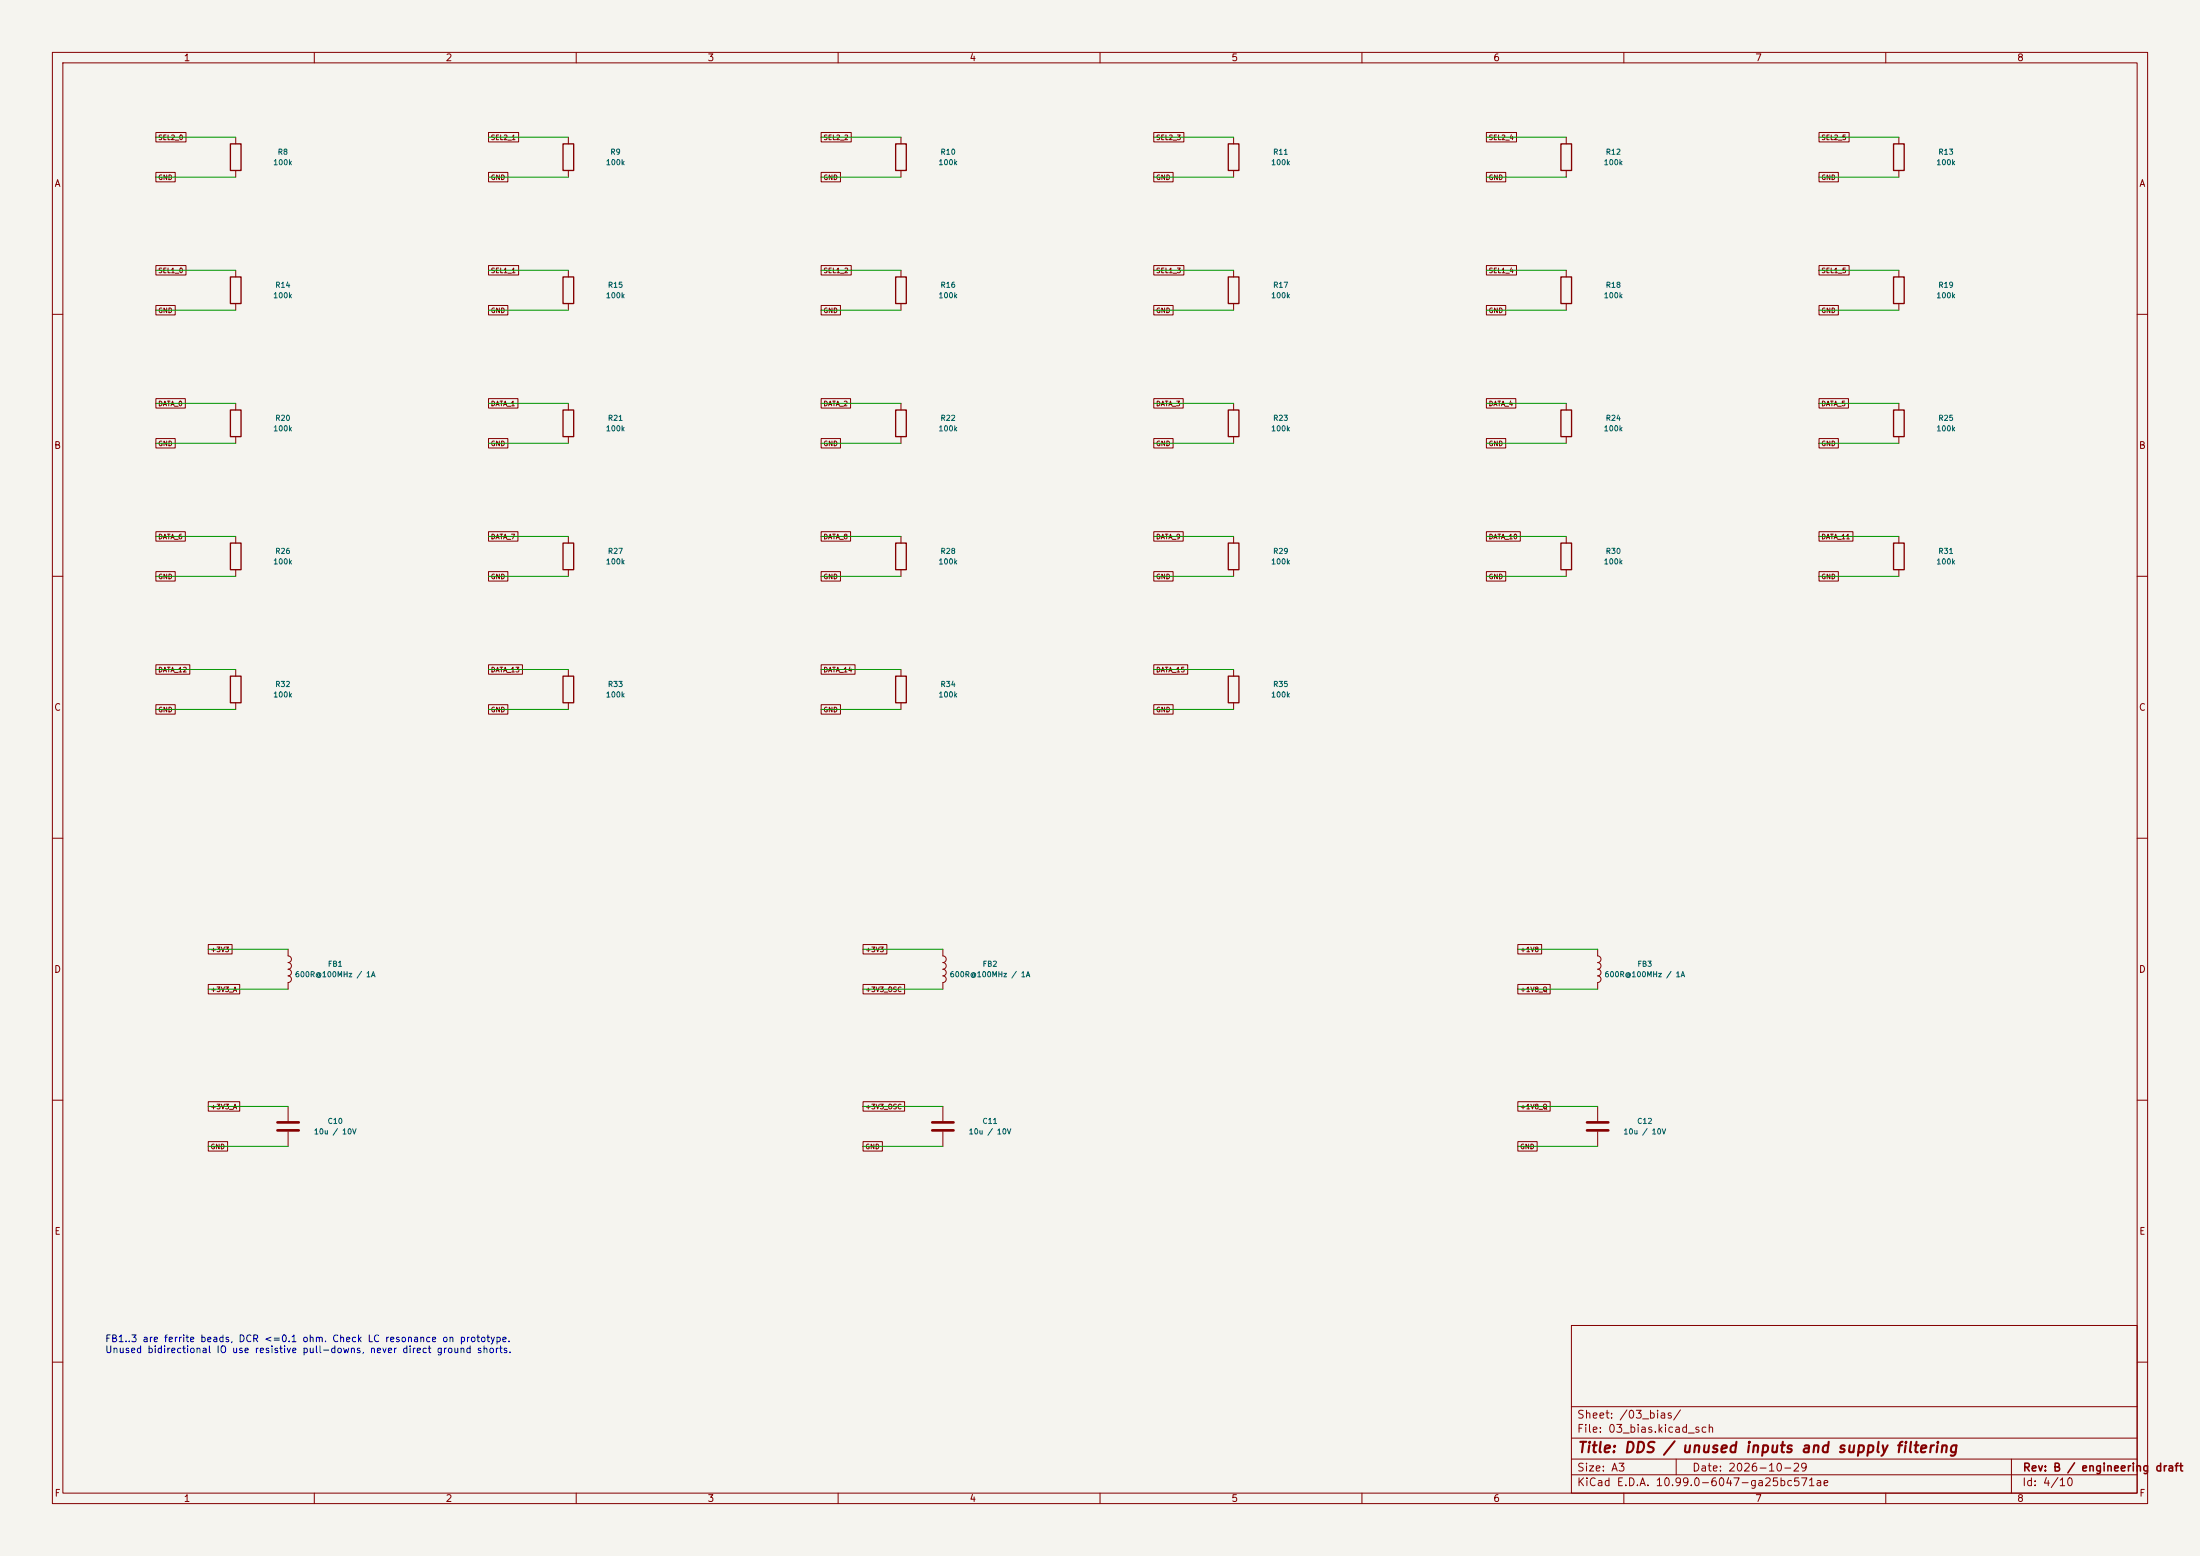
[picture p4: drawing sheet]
(kicad_sch (version 20250114) (generator "eeschema") (paper "A3") (title_block (title "DDS / unused inputs and supply filtering") (date "2026-10-29") (rev "B / engineering draft"))(lib_symbols (symbol "Local:C"
  (pin_numbers (hide yes))
  (pin_names
   (offset 0.254))
  (exclude_from_sim no)
  (in_bom yes)
  (on_board yes)
  (in_pos_files yes)
  (duplicate_pin_numbers_are_jumpers no)
  (property "Reference" "C" (at 0.635 2.54 0) (show_name no) (do_not_autoplace no) (effects (font (size 1.27 1.27)) (justify left)))
  (property "Value" "C" (at 0.635 -2.54 0) (show_name no) (do_not_autoplace no) (effects (font (size 1.27 1.27)) (justify left)))
  (property "Footprint" "" (at 0.9652 -3.81 0) (show_name no) (do_not_autoplace no) (hide yes) (effects (font (size 1.27 1.27))))
  (property "Datasheet" "" (at 0 0 0) (show_name no) (do_not_autoplace no) (hide yes) (effects (font (size 1.27 1.27))))
  (property "Description" "Unpolarized capacitor" (at 0 0 0) (show_name no) (do_not_autoplace no) (hide yes) (effects (font (size 1.27 1.27))))
  (symbol "C_0_1"
   (polyline (pts (xy -2.032 0.762) (xy 2.032 0.762)) (stroke (width 0.508) (type default)) (fill (type none)))
   (polyline (pts (xy -2.032 -0.762) (xy 2.032 -0.762)) (stroke (width 0.508) (type default)) (fill (type none))))
  (symbol "C_1_1"
   (pin passive line (at 0 3.81 270) (length 2.794) (name "" (effects (font (size 1.27 1.27)))) (number "1" (effects (font (size 1.27 1.27)))))
   (pin passive line (at 0 -3.81 90) (length 2.794) (name "" (effects (font (size 1.27 1.27)))) (number "2" (effects (font (size 1.27 1.27))))))
  (embedded_fonts no))(symbol "Local:L"
  (pin_numbers (hide yes))
  (pin_names
   (offset 1.016) (hide yes))
  (exclude_from_sim no)
  (in_bom yes)
  (on_board yes)
  (in_pos_files yes)
  (duplicate_pin_numbers_are_jumpers no)
  (property "Reference" "L" (at -1.27 0 90) (show_name no) (do_not_autoplace no) (effects (font (size 1.27 1.27))))
  (property "Value" "L" (at 1.905 0 90) (show_name no) (do_not_autoplace no) (effects (font (size 1.27 1.27))))
  (property "Footprint" "" (at 0 0 0) (show_name no) (do_not_autoplace no) (hide yes) (effects (font (size 1.27 1.27))))
  (property "Datasheet" "" (at 0 0 0) (show_name no) (do_not_autoplace no) (hide yes) (effects (font (size 1.27 1.27))))
  (property "Description" "Inductor" (at 0 0 0) (show_name no) (do_not_autoplace no) (hide yes) (effects (font (size 1.27 1.27))))
  (symbol "L_0_1"
   (arc (start 0 2.54) (mid 0.6323 1.905) (end 0 1.27) (stroke (width 0) (type default)) (fill (type none)))
   (arc (start 0 1.27) (mid 0.6323 0.635) (end 0 0) (stroke (width 0) (type default)) (fill (type none)))
   (arc (start 0 0) (mid 0.6323 -0.635) (end 0 -1.27) (stroke (width 0) (type default)) (fill (type none)))
   (arc (start 0 -1.27) (mid 0.6323 -1.905) (end 0 -2.54) (stroke (width 0) (type default)) (fill (type none))))
  (symbol "L_1_1"
   (pin passive line (at 0 3.81 270) (length 1.27) (name "1" (effects (font (size 1.27 1.27)))) (number "1" (effects (font (size 1.27 1.27)))))
   (pin passive line (at 0 -3.81 90) (length 1.27) (name "2" (effects (font (size 1.27 1.27)))) (number "2" (effects (font (size 1.27 1.27))))))
  (embedded_fonts no))(symbol "Local:R"
  (pin_numbers (hide yes))
  (pin_names
   (offset 0))
  (exclude_from_sim no)
  (in_bom yes)
  (on_board yes)
  (in_pos_files yes)
  (duplicate_pin_numbers_are_jumpers no)
  (property "Reference" "R" (at 2.032 0 90) (show_name no) (do_not_autoplace no) (effects (font (size 1.27 1.27))))
  (property "Value" "R" (at 0 0 90) (show_name no) (do_not_autoplace no) (effects (font (size 1.27 1.27))))
  (property "Footprint" "" (at -1.778 0 90) (show_name no) (do_not_autoplace no) (hide yes) (effects (font (size 1.27 1.27))))
  (property "Datasheet" "" (at 0 0 0) (show_name no) (do_not_autoplace no) (hide yes) (effects (font (size 1.27 1.27))))
  (property "Description" "Resistor" (at 0 0 0) (show_name no) (do_not_autoplace no) (hide yes) (effects (font (size 1.27 1.27))))
  (symbol "R_0_1"
   (rectangle (start -1.016 -2.54) (end 1.016 2.54) (stroke (width 0.254) (type default)) (fill (type none))))
  (symbol "R_1_1"
   (pin passive line (at 0 3.81 270) (length 1.27) (name "" (effects (font (size 1.27 1.27)))) (number "1" (effects (font (size 1.27 1.27)))))
   (pin passive line (at 0 -3.81 90) (length 1.27) (name "" (effects (font (size 1.27 1.27)))) (number "2" (effects (font (size 1.27 1.27))))))
  (embedded_fonts no)))(symbol (lib_id "Local:R") (at 45.0 30.0 0) (unit 1) (in_bom yes) (on_board yes) (dnp no)(property "Reference" "R8" (at 54.0 29.0 0) (effects (font (size 1 1))))(property "Value" "100k" (at 54.0 31.0 0) (effects (font (size 1 1))))(pin "1")(pin "2"))(wire (pts (xy 45.0000 26.1900) (xy 29.7600 26.1900)) (stroke (width 0) (type default)))(global_label "SEL2_0" (shape passive) (at 29.7600 26.1900 0) (effects (font (size 0.9 0.9)) (justify left))(property "Intersheetrefs" "${INTERSHEET_REFS}" (at 29.76 26.19 0) (effects (font (size 1 1)) (hide yes))))(wire (pts (xy 45.0000 33.8100) (xy 29.7600 33.8100)) (stroke (width 0) (type default)))(global_label "GND" (shape passive) (at 29.7600 33.8100 0) (effects (font (size 0.9 0.9)) (justify left))(property "Intersheetrefs" "${INTERSHEET_REFS}" (at 29.76 33.81 0) (effects (font (size 1 1)) (hide yes))))(symbol (lib_id "Local:R") (at 108.5 30.0 0) (unit 1) (in_bom yes) (on_board yes) (dnp no)(property "Reference" "R9" (at 117.5 29.0 0) (effects (font (size 1 1))))(property "Value" "100k" (at 117.5 31.0 0) (effects (font (size 1 1))))(pin "1")(pin "2"))(wire (pts (xy 108.5000 26.1900) (xy 93.2600 26.1900)) (stroke (width 0) (type default)))(global_label "SEL2_1" (shape passive) (at 93.2600 26.1900 0) (effects (font (size 0.9 0.9)) (justify left))(property "Intersheetrefs" "${INTERSHEET_REFS}" (at 93.26 26.19 0) (effects (font (size 1 1)) (hide yes))))(wire (pts (xy 108.5000 33.8100) (xy 93.2600 33.8100)) (stroke (width 0) (type default)))(global_label "GND" (shape passive) (at 93.2600 33.8100 0) (effects (font (size 0.9 0.9)) (justify left))(property "Intersheetrefs" "${INTERSHEET_REFS}" (at 93.26 33.81 0) (effects (font (size 1 1)) (hide yes))))(symbol (lib_id "Local:R") (at 172.0 30.0 0) (unit 1) (in_bom yes) (on_board yes) (dnp no)(property "Reference" "R10" (at 181.0 29.0 0) (effects (font (size 1 1))))(property "Value" "100k" (at 181.0 31.0 0) (effects (font (size 1 1))))(pin "1")(pin "2"))(wire (pts (xy 172.0000 26.1900) (xy 156.7600 26.1900)) (stroke (width 0) (type default)))(global_label "SEL2_2" (shape passive) (at 156.7600 26.1900 0) (effects (font (size 0.9 0.9)) (justify left))(property "Intersheetrefs" "${INTERSHEET_REFS}" (at 156.76 26.19 0) (effects (font (size 1 1)) (hide yes))))(wire (pts (xy 172.0000 33.8100) (xy 156.7600 33.8100)) (stroke (width 0) (type default)))(global_label "GND" (shape passive) (at 156.7600 33.8100 0) (effects (font (size 0.9 0.9)) (justify left))(property "Intersheetrefs" "${INTERSHEET_REFS}" (at 156.76 33.81 0) (effects (font (size 1 1)) (hide yes))))(symbol (lib_id "Local:R") (at 235.5 30.0 0) (unit 1) (in_bom yes) (on_board yes) (dnp no)(property "Reference" "R11" (at 244.5 29.0 0) (effects (font (size 1 1))))(property "Value" "100k" (at 244.5 31.0 0) (effects (font (size 1 1))))(pin "1")(pin "2"))(wire (pts (xy 235.5000 26.1900) (xy 220.2600 26.1900)) (stroke (width 0) (type default)))(global_label "SEL2_3" (shape passive) (at 220.2600 26.1900 0) (effects (font (size 0.9 0.9)) (justify left))(property "Intersheetrefs" "${INTERSHEET_REFS}" (at 220.26 26.19 0) (effects (font (size 1 1)) (hide yes))))(wire (pts (xy 235.5000 33.8100) (xy 220.2600 33.8100)) (stroke (width 0) (type default)))(global_label "GND" (shape passive) (at 220.2600 33.8100 0) (effects (font (size 0.9 0.9)) (justify left))(property "Intersheetrefs" "${INTERSHEET_REFS}" (at 220.26 33.81 0) (effects (font (size 1 1)) (hide yes))))(symbol (lib_id "Local:R") (at 299.0 30.0 0) (unit 1) (in_bom yes) (on_board yes) (dnp no)(property "Reference" "R12" (at 308.0 29.0 0) (effects (font (size 1 1))))(property "Value" "100k" (at 308.0 31.0 0) (effects (font (size 1 1))))(pin "1")(pin "2"))(wire (pts (xy 299.0000 26.1900) (xy 283.7600 26.1900)) (stroke (width 0) (type default)))(global_label "SEL2_4" (shape passive) (at 283.7600 26.1900 0) (effects (font (size 0.9 0.9)) (justify left))(property "Intersheetrefs" "${INTERSHEET_REFS}" (at 283.76 26.19 0) (effects (font (size 1 1)) (hide yes))))(wire (pts (xy 299.0000 33.8100) (xy 283.7600 33.8100)) (stroke (width 0) (type default)))(global_label "GND" (shape passive) (at 283.7600 33.8100 0) (effects (font (size 0.9 0.9)) (justify left))(property "Intersheetrefs" "${INTERSHEET_REFS}" (at 283.76 33.81 0) (effects (font (size 1 1)) (hide yes))))(symbol (lib_id "Local:R") (at 362.5 30.0 0) (unit 1) (in_bom yes) (on_board yes) (dnp no)(property "Reference" "R13" (at 371.5 29.0 0) (effects (font (size 1 1))))(property "Value" "100k" (at 371.5 31.0 0) (effects (font (size 1 1))))(pin "1")(pin "2"))(wire (pts (xy 362.5000 26.1900) (xy 347.2600 26.1900)) (stroke (width 0) (type default)))(global_label "SEL2_5" (shape passive) (at 347.2600 26.1900 0) (effects (font (size 0.9 0.9)) (justify left))(property "Intersheetrefs" "${INTERSHEET_REFS}" (at 347.26 26.19 0) (effects (font (size 1 1)) (hide yes))))(wire (pts (xy 362.5000 33.8100) (xy 347.2600 33.8100)) (stroke (width 0) (type default)))(global_label "GND" (shape passive) (at 347.2600 33.8100 0) (effects (font (size 0.9 0.9)) (justify left))(property "Intersheetrefs" "${INTERSHEET_REFS}" (at 347.26 33.81 0) (effects (font (size 1 1)) (hide yes))))(symbol (lib_id "Local:R") (at 45.0 55.4 0) (unit 1) (in_bom yes) (on_board yes) (dnp no)(property "Reference" "R14" (at 54.0 54.4 0) (effects (font (size 1 1))))(property "Value" "100k" (at 54.0 56.4 0) (effects (font (size 1 1))))(pin "1")(pin "2"))(wire (pts (xy 45.0000 51.5900) (xy 29.7600 51.5900)) (stroke (width 0) (type default)))(global_label "SEL1_0" (shape passive) (at 29.7600 51.5900 0) (effects (font (size 0.9 0.9)) (justify left))(property "Intersheetrefs" "${INTERSHEET_REFS}" (at 29.76 51.59 0) (effects (font (size 1 1)) (hide yes))))(wire (pts (xy 45.0000 59.2100) (xy 29.7600 59.2100)) (stroke (width 0) (type default)))(global_label "GND" (shape passive) (at 29.7600 59.2100 0) (effects (font (size 0.9 0.9)) (justify left))(property "Intersheetrefs" "${INTERSHEET_REFS}" (at 29.76 59.21 0) (effects (font (size 1 1)) (hide yes))))(symbol (lib_id "Local:R") (at 108.5 55.4 0) (unit 1) (in_bom yes) (on_board yes) (dnp no)(property "Reference" "R15" (at 117.5 54.4 0) (effects (font (size 1 1))))(property "Value" "100k" (at 117.5 56.4 0) (effects (font (size 1 1))))(pin "1")(pin "2"))(wire (pts (xy 108.5000 51.5900) (xy 93.2600 51.5900)) (stroke (width 0) (type default)))(global_label "SEL1_1" (shape passive) (at 93.2600 51.5900 0) (effects (font (size 0.9 0.9)) (justify left))(property "Intersheetrefs" "${INTERSHEET_REFS}" (at 93.26 51.59 0) (effects (font (size 1 1)) (hide yes))))(wire (pts (xy 108.5000 59.2100) (xy 93.2600 59.2100)) (stroke (width 0) (type default)))(global_label "GND" (shape passive) (at 93.2600 59.2100 0) (effects (font (size 0.9 0.9)) (justify left))(property "Intersheetrefs" "${INTERSHEET_REFS}" (at 93.26 59.21 0) (effects (font (size 1 1)) (hide yes))))(symbol (lib_id "Local:R") (at 172.0 55.4 0) (unit 1) (in_bom yes) (on_board yes) (dnp no)(property "Reference" "R16" (at 181.0 54.4 0) (effects (font (size 1 1))))(property "Value" "100k" (at 181.0 56.4 0) (effects (font (size 1 1))))(pin "1")(pin "2"))(wire (pts (xy 172.0000 51.5900) (xy 156.7600 51.5900)) (stroke (width 0) (type default)))(global_label "SEL1_2" (shape passive) (at 156.7600 51.5900 0) (effects (font (size 0.9 0.9)) (justify left))(property "Intersheetrefs" "${INTERSHEET_REFS}" (at 156.76 51.59 0) (effects (font (size 1 1)) (hide yes))))(wire (pts (xy 172.0000 59.2100) (xy 156.7600 59.2100)) (stroke (width 0) (type default)))(global_label "GND" (shape passive) (at 156.7600 59.2100 0) (effects (font (size 0.9 0.9)) (justify left))(property "Intersheetrefs" "${INTERSHEET_REFS}" (at 156.76 59.21 0) (effects (font (size 1 1)) (hide yes))))(symbol (lib_id "Local:R") (at 235.5 55.4 0) (unit 1) (in_bom yes) (on_board yes) (dnp no)(property "Reference" "R17" (at 244.5 54.4 0) (effects (font (size 1 1))))(property "Value" "100k" (at 244.5 56.4 0) (effects (font (size 1 1))))(pin "1")(pin "2"))(wire (pts (xy 235.5000 51.5900) (xy 220.2600 51.5900)) (stroke (width 0) (type default)))(global_label "SEL1_3" (shape passive) (at 220.2600 51.5900 0) (effects (font (size 0.9 0.9)) (justify left))(property "Intersheetrefs" "${INTERSHEET_REFS}" (at 220.26 51.59 0) (effects (font (size 1 1)) (hide yes))))(wire (pts (xy 235.5000 59.2100) (xy 220.2600 59.2100)) (stroke (width 0) (type default)))(global_label "GND" (shape passive) (at 220.2600 59.2100 0) (effects (font (size 0.9 0.9)) (justify left))(property "Intersheetrefs" "${INTERSHEET_REFS}" (at 220.26 59.21 0) (effects (font (size 1 1)) (hide yes))))(symbol (lib_id "Local:R") (at 299.0 55.4 0) (unit 1) (in_bom yes) (on_board yes) (dnp no)(property "Reference" "R18" (at 308.0 54.4 0) (effects (font (size 1 1))))(property "Value" "100k" (at 308.0 56.4 0) (effects (font (size 1 1))))(pin "1")(pin "2"))(wire (pts (xy 299.0000 51.5900) (xy 283.7600 51.5900)) (stroke (width 0) (type default)))(global_label "SEL1_4" (shape passive) (at 283.7600 51.5900 0) (effects (font (size 0.9 0.9)) (justify left))(property "Intersheetrefs" "${INTERSHEET_REFS}" (at 283.76 51.59 0) (effects (font (size 1 1)) (hide yes))))(wire (pts (xy 299.0000 59.2100) (xy 283.7600 59.2100)) (stroke (width 0) (type default)))(global_label "GND" (shape passive) (at 283.7600 59.2100 0) (effects (font (size 0.9 0.9)) (justify left))(property "Intersheetrefs" "${INTERSHEET_REFS}" (at 283.76 59.21 0) (effects (font (size 1 1)) (hide yes))))(symbol (lib_id "Local:R") (at 362.5 55.4 0) (unit 1) (in_bom yes) (on_board yes) (dnp no)(property "Reference" "R19" (at 371.5 54.4 0) (effects (font (size 1 1))))(property "Value" "100k" (at 371.5 56.4 0) (effects (font (size 1 1))))(pin "1")(pin "2"))(wire (pts (xy 362.5000 51.5900) (xy 347.2600 51.5900)) (stroke (width 0) (type default)))(global_label "SEL1_5" (shape passive) (at 347.2600 51.5900 0) (effects (font (size 0.9 0.9)) (justify left))(property "Intersheetrefs" "${INTERSHEET_REFS}" (at 347.26 51.59 0) (effects (font (size 1 1)) (hide yes))))(wire (pts (xy 362.5000 59.2100) (xy 347.2600 59.2100)) (stroke (width 0) (type default)))(global_label "GND" (shape passive) (at 347.2600 59.2100 0) (effects (font (size 0.9 0.9)) (justify left))(property "Intersheetrefs" "${INTERSHEET_REFS}" (at 347.26 59.21 0) (effects (font (size 1 1)) (hide yes))))(symbol (lib_id "Local:R") (at 45.0 80.8 0) (unit 1) (in_bom yes) (on_board yes) (dnp no)(property "Reference" "R20" (at 54.0 79.8 0) (effects (font (size 1 1))))(property "Value" "100k" (at 54.0 81.8 0) (effects (font (size 1 1))))(pin "1")(pin "2"))(wire (pts (xy 45.0000 76.9900) (xy 29.7600 76.9900)) (stroke (width 0) (type default)))(global_label "DATA_0" (shape passive) (at 29.7600 76.9900 0) (effects (font (size 0.9 0.9)) (justify left))(property "Intersheetrefs" "${INTERSHEET_REFS}" (at 29.76 76.99 0) (effects (font (size 1 1)) (hide yes))))(wire (pts (xy 45.0000 84.6100) (xy 29.7600 84.6100)) (stroke (width 0) (type default)))(global_label "GND" (shape passive) (at 29.7600 84.6100 0) (effects (font (size 0.9 0.9)) (justify left))(property "Intersheetrefs" "${INTERSHEET_REFS}" (at 29.76 84.61 0) (effects (font (size 1 1)) (hide yes))))(symbol (lib_id "Local:R") (at 108.5 80.8 0) (unit 1) (in_bom yes) (on_board yes) (dnp no)(property "Reference" "R21" (at 117.5 79.8 0) (effects (font (size 1 1))))(property "Value" "100k" (at 117.5 81.8 0) (effects (font (size 1 1))))(pin "1")(pin "2"))(wire (pts (xy 108.5000 76.9900) (xy 93.2600 76.9900)) (stroke (width 0) (type default)))(global_label "DATA_1" (shape passive) (at 93.2600 76.9900 0) (effects (font (size 0.9 0.9)) (justify left))(property "Intersheetrefs" "${INTERSHEET_REFS}" (at 93.26 76.99 0) (effects (font (size 1 1)) (hide yes))))(wire (pts (xy 108.5000 84.6100) (xy 93.2600 84.6100)) (stroke (width 0) (type default)))(global_label "GND" (shape passive) (at 93.2600 84.6100 0) (effects (font (size 0.9 0.9)) (justify left))(property "Intersheetrefs" "${INTERSHEET_REFS}" (at 93.26 84.61 0) (effects (font (size 1 1)) (hide yes))))(symbol (lib_id "Local:R") (at 172.0 80.8 0) (unit 1) (in_bom yes) (on_board yes) (dnp no)(property "Reference" "R22" (at 181.0 79.8 0) (effects (font (size 1 1))))(property "Value" "100k" (at 181.0 81.8 0) (effects (font (size 1 1))))(pin "1")(pin "2"))(wire (pts (xy 172.0000 76.9900) (xy 156.7600 76.9900)) (stroke (width 0) (type default)))(global_label "DATA_2" (shape passive) (at 156.7600 76.9900 0) (effects (font (size 0.9 0.9)) (justify left))(property "Intersheetrefs" "${INTERSHEET_REFS}" (at 156.76 76.99 0) (effects (font (size 1 1)) (hide yes))))(wire (pts (xy 172.0000 84.6100) (xy 156.7600 84.6100)) (stroke (width 0) (type default)))(global_label "GND" (shape passive) (at 156.7600 84.6100 0) (effects (font (size 0.9 0.9)) (justify left))(property "Intersheetrefs" "${INTERSHEET_REFS}" (at 156.76 84.61 0) (effects (font (size 1 1)) (hide yes))))(symbol (lib_id "Local:R") (at 235.5 80.8 0) (unit 1) (in_bom yes) (on_board yes) (dnp no)(property "Reference" "R23" (at 244.5 79.8 0) (effects (font (size 1 1))))(property "Value" "100k" (at 244.5 81.8 0) (effects (font (size 1 1))))(pin "1")(pin "2"))(wire (pts (xy 235.5000 76.9900) (xy 220.2600 76.9900)) (stroke (width 0) (type default)))(global_label "DATA_3" (shape passive) (at 220.2600 76.9900 0) (effects (font (size 0.9 0.9)) (justify left))(property "Intersheetrefs" "${INTERSHEET_REFS}" (at 220.26 76.99 0) (effects (font (size 1 1)) (hide yes))))(wire (pts (xy 235.5000 84.6100) (xy 220.2600 84.6100)) (stroke (width 0) (type default)))(global_label "GND" (shape passive) (at 220.2600 84.6100 0) (effects (font (size 0.9 0.9)) (justify left))(property "Intersheetrefs" "${INTERSHEET_REFS}" (at 220.26 84.61 0) (effects (font (size 1 1)) (hide yes))))(symbol (lib_id "Local:R") (at 299.0 80.8 0) (unit 1) (in_bom yes) (on_board yes) (dnp no)(property "Reference" "R24" (at 308.0 79.8 0) (effects (font (size 1 1))))(property "Value" "100k" (at 308.0 81.8 0) (effects (font (size 1 1))))(pin "1")(pin "2"))(wire (pts (xy 299.0000 76.9900) (xy 283.7600 76.9900)) (stroke (width 0) (type default)))(global_label "DATA_4" (shape passive) (at 283.7600 76.9900 0) (effects (font (size 0.9 0.9)) (justify left))(property "Intersheetrefs" "${INTERSHEET_REFS}" (at 283.76 76.99 0) (effects (font (size 1 1)) (hide yes))))(wire (pts (xy 299.0000 84.6100) (xy 283.7600 84.6100)) (stroke (width 0) (type default)))(global_label "GND" (shape passive) (at 283.7600 84.6100 0) (effects (font (size 0.9 0.9)) (justify left))(property "Intersheetrefs" "${INTERSHEET_REFS}" (at 283.76 84.61 0) (effects (font (size 1 1)) (hide yes))))(symbol (lib_id "Local:R") (at 362.5 80.8 0) (unit 1) (in_bom yes) (on_board yes) (dnp no)(property "Reference" "R25" (at 371.5 79.8 0) (effects (font (size 1 1))))(property "Value" "100k" (at 371.5 81.8 0) (effects (font (size 1 1))))(pin "1")(pin "2"))(wire (pts (xy 362.5000 76.9900) (xy 347.2600 76.9900)) (stroke (width 0) (type default)))(global_label "DATA_5" (shape passive) (at 347.2600 76.9900 0) (effects (font (size 0.9 0.9)) (justify left))(property "Intersheetrefs" "${INTERSHEET_REFS}" (at 347.26 76.99 0) (effects (font (size 1 1)) (hide yes))))(wire (pts (xy 362.5000 84.6100) (xy 347.2600 84.6100)) (stroke (width 0) (type default)))(global_label "GND" (shape passive) (at 347.2600 84.6100 0) (effects (font (size 0.9 0.9)) (justify left))(property "Intersheetrefs" "${INTERSHEET_REFS}" (at 347.26 84.61 0) (effects (font (size 1 1)) (hide yes))))(symbol (lib_id "Local:R") (at 45.0 106.19999999999999 0) (unit 1) (in_bom yes) (on_board yes) (dnp no)(property "Reference" "R26" (at 54.0 105.19999999999999 0) (effects (font (size 1 1))))(property "Value" "100k" (at 54.0 107.19999999999999 0) (effects (font (size 1 1))))(pin "1")(pin "2"))(wire (pts (xy 45.0000 102.3900) (xy 29.7600 102.3900)) (stroke (width 0) (type default)))(global_label "DATA_6" (shape passive) (at 29.7600 102.3900 0) (effects (font (size 0.9 0.9)) (justify left))(property "Intersheetrefs" "${INTERSHEET_REFS}" (at 29.76 102.39 0) (effects (font (size 1 1)) (hide yes))))(wire (pts (xy 45.0000 110.0100) (xy 29.7600 110.0100)) (stroke (width 0) (type default)))(global_label "GND" (shape passive) (at 29.7600 110.0100 0) (effects (font (size 0.9 0.9)) (justify left))(property "Intersheetrefs" "${INTERSHEET_REFS}" (at 29.76 110.01 0) (effects (font (size 1 1)) (hide yes))))(symbol (lib_id "Local:R") (at 108.5 106.19999999999999 0) (unit 1) (in_bom yes) (on_board yes) (dnp no)(property "Reference" "R27" (at 117.5 105.19999999999999 0) (effects (font (size 1 1))))(property "Value" "100k" (at 117.5 107.19999999999999 0) (effects (font (size 1 1))))(pin "1")(pin "2"))(wire (pts (xy 108.5000 102.3900) (xy 93.2600 102.3900)) (stroke (width 0) (type default)))(global_label "DATA_7" (shape passive) (at 93.2600 102.3900 0) (effects (font (size 0.9 0.9)) (justify left))(property "Intersheetrefs" "${INTERSHEET_REFS}" (at 93.26 102.39 0) (effects (font (size 1 1)) (hide yes))))(wire (pts (xy 108.5000 110.0100) (xy 93.2600 110.0100)) (stroke (width 0) (type default)))(global_label "GND" (shape passive) (at 93.2600 110.0100 0) (effects (font (size 0.9 0.9)) (justify left))(property "Intersheetrefs" "${INTERSHEET_REFS}" (at 93.26 110.01 0) (effects (font (size 1 1)) (hide yes))))(symbol (lib_id "Local:R") (at 172.0 106.19999999999999 0) (unit 1) (in_bom yes) (on_board yes) (dnp no)(property "Reference" "R28" (at 181.0 105.19999999999999 0) (effects (font (size 1 1))))(property "Value" "100k" (at 181.0 107.19999999999999 0) (effects (font (size 1 1))))(pin "1")(pin "2"))(wire (pts (xy 172.0000 102.3900) (xy 156.7600 102.3900)) (stroke (width 0) (type default)))(global_label "DATA_8" (shape passive) (at 156.7600 102.3900 0) (effects (font (size 0.9 0.9)) (justify left))(property "Intersheetrefs" "${INTERSHEET_REFS}" (at 156.76 102.39 0) (effects (font (size 1 1)) (hide yes))))(wire (pts (xy 172.0000 110.0100) (xy 156.7600 110.0100)) (stroke (width 0) (type default)))(global_label "GND" (shape passive) (at 156.7600 110.0100 0) (effects (font (size 0.9 0.9)) (justify left))(property "Intersheetrefs" "${INTERSHEET_REFS}" (at 156.76 110.01 0) (effects (font (size 1 1)) (hide yes))))(symbol (lib_id "Local:R") (at 235.5 106.19999999999999 0) (unit 1) (in_bom yes) (on_board yes) (dnp no)(property "Reference" "R29" (at 244.5 105.19999999999999 0) (effects (font (size 1 1))))(property "Value" "100k" (at 244.5 107.19999999999999 0) (effects (font (size 1 1))))(pin "1")(pin "2"))(wire (pts (xy 235.5000 102.3900) (xy 220.2600 102.3900)) (stroke (width 0) (type default)))(global_label "DATA_9" (shape passive) (at 220.2600 102.3900 0) (effects (font (size 0.9 0.9)) (justify left))(property "Intersheetrefs" "${INTERSHEET_REFS}" (at 220.26 102.39 0) (effects (font (size 1 1)) (hide yes))))(wire (pts (xy 235.5000 110.0100) (xy 220.2600 110.0100)) (stroke (width 0) (type default)))(global_label "GND" (shape passive) (at 220.2600 110.0100 0) (effects (font (size 0.9 0.9)) (justify left))(property "Intersheetrefs" "${INTERSHEET_REFS}" (at 220.26 110.01 0) (effects (font (size 1 1)) (hide yes))))(symbol (lib_id "Local:R") (at 299.0 106.19999999999999 0) (unit 1) (in_bom yes) (on_board yes) (dnp no)(property "Reference" "R30" (at 308.0 105.19999999999999 0) (effects (font (size 1 1))))(property "Value" "100k" (at 308.0 107.19999999999999 0) (effects (font (size 1 1))))(pin "1")(pin "2"))(wire (pts (xy 299.0000 102.3900) (xy 283.7600 102.3900)) (stroke (width 0) (type default)))(global_label "DATA_10" (shape passive) (at 283.7600 102.3900 0) (effects (font (size 0.9 0.9)) (justify left))(property "Intersheetrefs" "${INTERSHEET_REFS}" (at 283.76 102.39 0) (effects (font (size 1 1)) (hide yes))))(wire (pts (xy 299.0000 110.0100) (xy 283.7600 110.0100)) (stroke (width 0) (type default)))(global_label "GND" (shape passive) (at 283.7600 110.0100 0) (effects (font (size 0.9 0.9)) (justify left))(property "Intersheetrefs" "${INTERSHEET_REFS}" (at 283.76 110.01 0) (effects (font (size 1 1)) (hide yes))))(symbol (lib_id "Local:R") (at 362.5 106.19999999999999 0) (unit 1) (in_bom yes) (on_board yes) (dnp no)(property "Reference" "R31" (at 371.5 105.19999999999999 0) (effects (font (size 1 1))))(property "Value" "100k" (at 371.5 107.19999999999999 0) (effects (font (size 1 1))))(pin "1")(pin "2"))(wire (pts (xy 362.5000 102.3900) (xy 347.2600 102.3900)) (stroke (width 0) (type default)))(global_label "DATA_11" (shape passive) (at 347.2600 102.3900 0) (effects (font (size 0.9 0.9)) (justify left))(property "Intersheetrefs" "${INTERSHEET_REFS}" (at 347.26 102.39 0) (effects (font (size 1 1)) (hide yes))))(wire (pts (xy 362.5000 110.0100) (xy 347.2600 110.0100)) (stroke (width 0) (type default)))(global_label "GND" (shape passive) (at 347.2600 110.0100 0) (effects (font (size 0.9 0.9)) (justify left))(property "Intersheetrefs" "${INTERSHEET_REFS}" (at 347.26 110.01 0) (effects (font (size 1 1)) (hide yes))))(symbol (lib_id "Local:R") (at 45.0 131.6 0) (unit 1) (in_bom yes) (on_board yes) (dnp no)(property "Reference" "R32" (at 54.0 130.6 0) (effects (font (size 1 1))))(property "Value" "100k" (at 54.0 132.6 0) (effects (font (size 1 1))))(pin "1")(pin "2"))(wire (pts (xy 45.0000 127.7900) (xy 29.7600 127.7900)) (stroke (width 0) (type default)))(global_label "DATA_12" (shape passive) (at 29.7600 127.7900 0) (effects (font (size 0.9 0.9)) (justify left))(property "Intersheetrefs" "${INTERSHEET_REFS}" (at 29.76 127.79 0) (effects (font (size 1 1)) (hide yes))))(wire (pts (xy 45.0000 135.4100) (xy 29.7600 135.4100)) (stroke (width 0) (type default)))(global_label "GND" (shape passive) (at 29.7600 135.4100 0) (effects (font (size 0.9 0.9)) (justify left))(property "Intersheetrefs" "${INTERSHEET_REFS}" (at 29.76 135.41 0) (effects (font (size 1 1)) (hide yes))))(symbol (lib_id "Local:R") (at 108.5 131.6 0) (unit 1) (in_bom yes) (on_board yes) (dnp no)(property "Reference" "R33" (at 117.5 130.6 0) (effects (font (size 1 1))))(property "Value" "100k" (at 117.5 132.6 0) (effects (font (size 1 1))))(pin "1")(pin "2"))(wire (pts (xy 108.5000 127.7900) (xy 93.2600 127.7900)) (stroke (width 0) (type default)))(global_label "DATA_13" (shape passive) (at 93.2600 127.7900 0) (effects (font (size 0.9 0.9)) (justify left))(property "Intersheetrefs" "${INTERSHEET_REFS}" (at 93.26 127.79 0) (effects (font (size 1 1)) (hide yes))))(wire (pts (xy 108.5000 135.4100) (xy 93.2600 135.4100)) (stroke (width 0) (type default)))(global_label "GND" (shape passive) (at 93.2600 135.4100 0) (effects (font (size 0.9 0.9)) (justify left))(property "Intersheetrefs" "${INTERSHEET_REFS}" (at 93.26 135.41 0) (effects (font (size 1 1)) (hide yes))))(symbol (lib_id "Local:R") (at 172.0 131.6 0) (unit 1) (in_bom yes) (on_board yes) (dnp no)(property "Reference" "R34" (at 181.0 130.6 0) (effects (font (size 1 1))))(property "Value" "100k" (at 181.0 132.6 0) (effects (font (size 1 1))))(pin "1")(pin "2"))(wire (pts (xy 172.0000 127.7900) (xy 156.7600 127.7900)) (stroke (width 0) (type default)))(global_label "DATA_14" (shape passive) (at 156.7600 127.7900 0) (effects (font (size 0.9 0.9)) (justify left))(property "Intersheetrefs" "${INTERSHEET_REFS}" (at 156.76 127.79 0) (effects (font (size 1 1)) (hide yes))))(wire (pts (xy 172.0000 135.4100) (xy 156.7600 135.4100)) (stroke (width 0) (type default)))(global_label "GND" (shape passive) (at 156.7600 135.4100 0) (effects (font (size 0.9 0.9)) (justify left))(property "Intersheetrefs" "${INTERSHEET_REFS}" (at 156.76 135.41 0) (effects (font (size 1 1)) (hide yes))))(symbol (lib_id "Local:R") (at 235.5 131.6 0) (unit 1) (in_bom yes) (on_board yes) (dnp no)(property "Reference" "R35" (at 244.5 130.6 0) (effects (font (size 1 1))))(property "Value" "100k" (at 244.5 132.6 0) (effects (font (size 1 1))))(pin "1")(pin "2"))(wire (pts (xy 235.5000 127.7900) (xy 220.2600 127.7900)) (stroke (width 0) (type default)))(global_label "DATA_15" (shape passive) (at 220.2600 127.7900 0) (effects (font (size 0.9 0.9)) (justify left))(property "Intersheetrefs" "${INTERSHEET_REFS}" (at 220.26 127.79 0) (effects (font (size 1 1)) (hide yes))))(wire (pts (xy 235.5000 135.4100) (xy 220.2600 135.4100)) (stroke (width 0) (type default)))(global_label "GND" (shape passive) (at 220.2600 135.4100 0) (effects (font (size 0.9 0.9)) (justify left))(property "Intersheetrefs" "${INTERSHEET_REFS}" (at 220.26 135.41 0) (effects (font (size 1 1)) (hide yes))))(symbol (lib_id "Local:L") (at 55 185 0) (unit 1) (in_bom yes) (on_board yes) (dnp no)(property "Reference" "FB1" (at 64 184 0) (effects (font (size 1 1))))(property "Value" "600R@100MHz / 1A" (at 64 186 0) (effects (font (size 1 1))))(pin "1")(pin "2"))(wire (pts (xy 55.0000 181.1900) (xy 39.7600 181.1900)) (stroke (width 0) (type default)))(global_label "+3V3" (shape passive) (at 39.7600 181.1900 0) (effects (font (size 0.9 0.9)) (justify left))(property "Intersheetrefs" "${INTERSHEET_REFS}" (at 39.76 181.19 0) (effects (font (size 1 1)) (hide yes))))(wire (pts (xy 55.0000 188.8100) (xy 39.7600 188.8100)) (stroke (width 0) (type default)))(global_label "+3V3_A" (shape passive) (at 39.7600 188.8100 0) (effects (font (size 0.9 0.9)) (justify left))(property "Intersheetrefs" "${INTERSHEET_REFS}" (at 39.76 188.81 0) (effects (font (size 1 1)) (hide yes))))(symbol (lib_id "Local:C") (at 55 215 0) (unit 1) (in_bom yes) (on_board yes) (dnp no)(property "Reference" "C10" (at 64 214 0) (effects (font (size 1 1))))(property "Value" "10u / 10V" (at 64 216 0) (effects (font (size 1 1))))(pin "1")(pin "2"))(wire (pts (xy 55.0000 211.1900) (xy 39.7600 211.1900)) (stroke (width 0) (type default)))(global_label "+3V3_A" (shape passive) (at 39.7600 211.1900 0) (effects (font (size 0.9 0.9)) (justify left))(property "Intersheetrefs" "${INTERSHEET_REFS}" (at 39.76 211.19 0) (effects (font (size 1 1)) (hide yes))))(wire (pts (xy 55.0000 218.8100) (xy 39.7600 218.8100)) (stroke (width 0) (type default)))(global_label "GND" (shape passive) (at 39.7600 218.8100 0) (effects (font (size 0.9 0.9)) (justify left))(property "Intersheetrefs" "${INTERSHEET_REFS}" (at 39.76 218.81 0) (effects (font (size 1 1)) (hide yes))))(symbol (lib_id "Local:L") (at 180 185 0) (unit 1) (in_bom yes) (on_board yes) (dnp no)(property "Reference" "FB2" (at 189 184 0) (effects (font (size 1 1))))(property "Value" "600R@100MHz / 1A" (at 189 186 0) (effects (font (size 1 1))))(pin "1")(pin "2"))(wire (pts (xy 180.0000 181.1900) (xy 164.7600 181.1900)) (stroke (width 0) (type default)))(global_label "+3V3" (shape passive) (at 164.7600 181.1900 0) (effects (font (size 0.9 0.9)) (justify left))(property "Intersheetrefs" "${INTERSHEET_REFS}" (at 164.76 181.19 0) (effects (font (size 1 1)) (hide yes))))(wire (pts (xy 180.0000 188.8100) (xy 164.7600 188.8100)) (stroke (width 0) (type default)))(global_label "+3V3_OSC" (shape passive) (at 164.7600 188.8100 0) (effects (font (size 0.9 0.9)) (justify left))(property "Intersheetrefs" "${INTERSHEET_REFS}" (at 164.76 188.81 0) (effects (font (size 1 1)) (hide yes))))(symbol (lib_id "Local:C") (at 180 215 0) (unit 1) (in_bom yes) (on_board yes) (dnp no)(property "Reference" "C11" (at 189 214 0) (effects (font (size 1 1))))(property "Value" "10u / 10V" (at 189 216 0) (effects (font (size 1 1))))(pin "1")(pin "2"))(wire (pts (xy 180.0000 211.1900) (xy 164.7600 211.1900)) (stroke (width 0) (type default)))(global_label "+3V3_OSC" (shape passive) (at 164.7600 211.1900 0) (effects (font (size 0.9 0.9)) (justify left))(property "Intersheetrefs" "${INTERSHEET_REFS}" (at 164.76 211.19 0) (effects (font (size 1 1)) (hide yes))))(wire (pts (xy 180.0000 218.8100) (xy 164.7600 218.8100)) (stroke (width 0) (type default)))(global_label "GND" (shape passive) (at 164.7600 218.8100 0) (effects (font (size 0.9 0.9)) (justify left))(property "Intersheetrefs" "${INTERSHEET_REFS}" (at 164.76 218.81 0) (effects (font (size 1 1)) (hide yes))))(symbol (lib_id "Local:L") (at 305 185 0) (unit 1) (in_bom yes) (on_board yes) (dnp no)(property "Reference" "FB3" (at 314 184 0) (effects (font (size 1 1))))(property "Value" "600R@100MHz / 1A" (at 314 186 0) (effects (font (size 1 1))))(pin "1")(pin "2"))(wire (pts (xy 305.0000 181.1900) (xy 289.7600 181.1900)) (stroke (width 0) (type default)))(global_label "+1V8" (shape passive) (at 289.7600 181.1900 0) (effects (font (size 0.9 0.9)) (justify left))(property "Intersheetrefs" "${INTERSHEET_REFS}" (at 289.76 181.19 0) (effects (font (size 1 1)) (hide yes))))(wire (pts (xy 305.0000 188.8100) (xy 289.7600 188.8100)) (stroke (width 0) (type default)))(global_label "+1V8_Q" (shape passive) (at 289.7600 188.8100 0) (effects (font (size 0.9 0.9)) (justify left))(property "Intersheetrefs" "${INTERSHEET_REFS}" (at 289.76 188.81 0) (effects (font (size 1 1)) (hide yes))))(symbol (lib_id "Local:C") (at 305 215 0) (unit 1) (in_bom yes) (on_board yes) (dnp no)(property "Reference" "C12" (at 314 214 0) (effects (font (size 1 1))))(property "Value" "10u / 10V" (at 314 216 0) (effects (font (size 1 1))))(pin "1")(pin "2"))(wire (pts (xy 305.0000 211.1900) (xy 289.7600 211.1900)) (stroke (width 0) (type default)))(global_label "+1V8_Q" (shape passive) (at 289.7600 211.1900 0) (effects (font (size 0.9 0.9)) (justify left))(property "Intersheetrefs" "${INTERSHEET_REFS}" (at 289.76 211.19 0) (effects (font (size 1 1)) (hide yes))))(wire (pts (xy 305.0000 218.8100) (xy 289.7600 218.8100)) (stroke (width 0) (type default)))(global_label "GND" (shape passive) (at 289.7600 218.8100 0) (effects (font (size 0.9 0.9)) (justify left))(property "Intersheetrefs" "${INTERSHEET_REFS}" (at 289.76 218.81 0) (effects (font (size 1 1)) (hide yes))))(text "FB1..3 are ferrite beads, DCR <=0.1 ohm. Check LC resonance on prototype.\nUnused bidirectional IO use resistive pull-downs, never direct ground shorts." (at 20 255 0) (effects (font (size 1.3 1.3)) (justify left top))))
